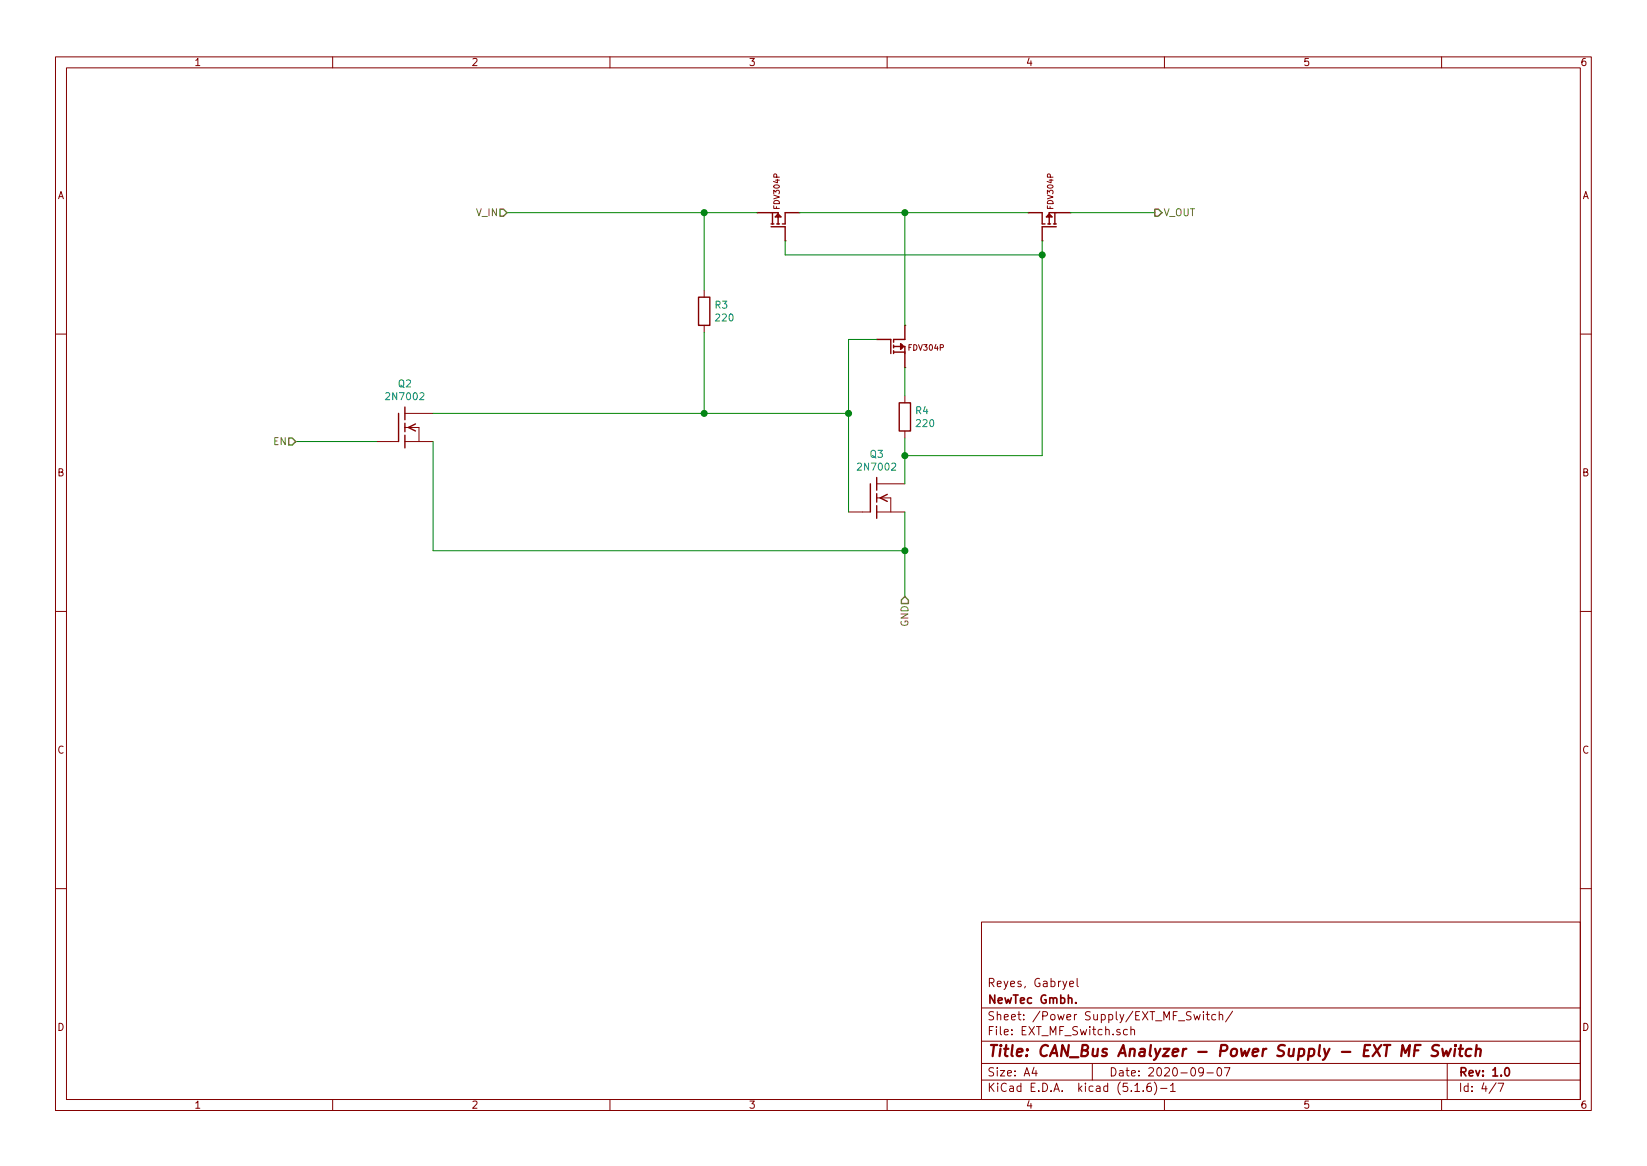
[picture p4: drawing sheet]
<svg xmlns="http://www.w3.org/2000/svg" width="297mm" height="210mm" viewBox="0 0 297 210" stroke-linecap="round" stroke-linejoin="round" font-family="sans-serif">
<g fill="none" stroke="#840000" stroke-width=".18">
<path d="M10 10.3h277v189.9h-277zM12 12.2h273v186.1h-273zM60 10.3v1.9M110 10.3v1.9M160 10.3v1.9M210 10.3v1.9M260 10.3v1.9M136.5 38.3h.1M144.1 38.3h.1M185.4 38.3h.1M193 38.3h.1M127 52.3v1.3"/>
<path d="M127 58.7v1.2M141.6 43.4h.1M163.2 58.7h.1M188 43.4h.1M10 60.2h2M67.9 79.6h3.9M73 79.6h5.1M73 77.1h2.6v2.5M73 74.5h5.1M158.1 61.2h.1M163.2 66.3h.1M163.2 71.4v1.2"/>
<path d="M163.2 77.7v1.3M285 60.2h2M153 92.3h3.9M158.1 92.3h5.1M158.1 89.8h2.6v2.5M158.1 87.2h5.1M10 110.3h2M285 110.3h2M10 160.2h2M177 166.3h108v32h-108zM192.9 177.4l.7-.1-.1-.3-.4-.1-.2 .2 .1 .7h.5M194.3 176.4v1.3l.2 .2"/>
<path d="M285 160.2h2M60 198.3v1.9M110 198.3v1.9M160 198.3v1.9M177 194.8h108M177 191.8h108M177 187.8h108M177 181.8h108M186.5 192.5l-.4 1h1M186.8 193v1M197 191.8v3M203.3 185.7l-.4-.1-.3 .3 .1 .6 .2 .1 .4-.1"/>
<path d="M204 185.7a.37 .37 0 0 1 .6 .1v.8M204 185.1v1.5M204.7 196.8h.8M206.2 196.7v.1M207.5 195.3a.59 .59 0 0 0-.7 .7v.5l.2 .2 .4 .1 .2-.1 .1-.5-.2-.2-.4-.1-.3 .3M208.2 195.1a1.71 1.71 0 0 1 0 2.3M209.3 196.3h1.2M210 198.3v1.9M211.1 195.8l.4-.5v1.5M211.1 196.8h.9M215.3 182.9l.3 1 .3-.7 .3 .7 .3-1M217 193.2l-.2 .3-.5-.1-.1-.2v-.4l.1-.2 .5-.1 .2 .2a1.19 1.19 0 0 1-.2 1.2l-.5 .1"/>
<path d="M217 182.4v.2M217 182.9v1M217.5 182.9h.6M217.7 193.5h1.1M217.8 182.4v1.3l.3 .2M219.3 183l-.5-.1-.3 .3 .1 .6 .2 .1 .5-.1M219.6 192.7l.4-.2a.94 .94 0 0 1 0 1.5 .82 .82 0 0 1-.4-1.3zM219.9 183.1l.2-.2 .3 .1 .1 .9M219.9 182.4v1.5M220.8 192.5h1l-.6 1.5M222.3 182.3l-1.3 2M260 198.3v1.9"/>
<path d="M261 191.8v6.5M269.8 195.2l-1.2 2M270.2 195.3h1l-.6 1.5"/>
</g>
<path d="M194 180.8v.1M271.5 192.7l.2-.2a.81 .81 0 0 1 .6 .6 .81 .81 0 0 1-.3 .8l-.1 .1a.79 .79 0 0 1-.4-1.3z" fill="none" stroke="#840000" stroke-width=".3"/>
<path d="M255.1 189.4h.7M256.2 188.4h-1l-.2 2M259.5 188.5l-.2-.1-.7 .1a.46 .46 0 0 0-.3 .5 .46 .46 0 0 0 .4 .4l.3 .1a.48 .48 0 0 1 .4 .5 .48 .48 0 0 1-.5 .4l-.7-.1M260.1 189.1l.2 1.3 .6-.9 .2 .9 .6-1.3M262.4 189.1l-.1 1.3M262.5 188.4v.2M263.1 189.1h.8M263.5 188.4l-.3 1.8 .1 .1 .4 .1M265.4 189.2a.68 .68 0 0 0-1 .3l-.1 .6 .2 .2 .1 .1 .6-.1M266.2 189.3a.52 .52 0 0 1 .9 .1l-.2 1M266.3 188.4l-.2 2" fill="none" stroke="#840000" stroke-width=".41"/>
<g fill="none" stroke="#840000" stroke-width=".25">
<path d="M136.5 38.3h3.8v2.1M139.3 38.3v2.1M140.1 38.9l.2 .2 .3-.2M140.3 38.6l.5 .5h-1zM144.1 38.3h-2.5v2.1h-.5M185.4 38.3h2.6v2.1h.5M189 38.9l.2 .2 .3-.2M189.2 38.6l.5 .5h-1zM190.2 38.3v2.1M193 38.3h-3.8v2.1M126 53.6h2v5.1h-2zM139.1 40.9h2.5v2.5"/>
<path d="M139.1 40.4h.5M140.1 40.4h.5M163.2 58.7v2.5h-2v.5M189 40.4h.5M190 40.4h.5M190.5 40.9h-2.5v2.5M71.9 74.5v5.1M73 73.4v2.3M73 76.3v1.5M73 78.5v2.3M74.9 76.4l-1.2 .7 1.2 .6M158.1 61.2h2.6v2.5"/>
<path d="M161.2 62.2v.5M161.2 63.2v.5M161.2 62.5h2v3.8M161.2 63.5h2M162.2 72.6h2v5.1h-2zM162.4 62l.5 .5-.5 .5zM162.7 62.2l-.3 .3 .3 .2M157 87.2v5.1M158.1 86.1v2.3M158.1 89v1.5M158.1 91.2v2.3M160 89.1l-1.3 .7 1.3 .6"/>
</g>
<g fill="none" stroke="#008400" stroke-width=".18">
<path d="M91.4 38.3h45.1M127 38.3v14M144.1 38.3h41.3M163.2 38.3v20.4M193 38.3h15.3M127 59.9v14.6M141.6 43.4v2.6h46.4M188 43.4v38.8h-24.8M53.3 79.6h14.6M78.1 74.5h74.9M78.1 79.6v19.7h85.1M158.1 61.2h-5.1v31.1"/>
<path d="M163.2 66.3v5.1M163.2 79v8.2M163.2 92.3v15.3"/>
</g>
<path d="M90.2 37.7h.6l.6 .6-.6 .7h-.6zM208.3 37.7h.6l.6 .6-.6 .7h-.6zM52.1 79h.6l.6 .6-.6 .7h-.6zM163.2 107.6l.6 .6v.6h-1.2v-.6z" fill="none" stroke="#848400" stroke-width=".25"/>
<g fill="#008400" stroke="#008400" stroke-width=".25">
<circle cx="188" cy="46" r=".51"/>
<circle cx="127" cy="38.3" r=".51"/>
<circle cx="163.2" cy="82.2" r=".51"/>
<circle cx="163.2" cy="38.3" r=".51"/>
<circle cx="153" cy="74.5" r=".51"/>
<circle cx="163.2" cy="99.3" r=".51"/>
<circle cx="127" cy="74.5" r=".51"/>
</g>
<text font-size="2.8" fill="#840000" x="178" y="190.5">Title: CAN_Bus Analyzer - Power Supply - EXT MF Switch</text>
<g font-size="2.1" fill="#840000">
<text x="178" y="178">Reyes, Gabryel</text>
<text x="178" y="184">Sheet: /Power Supply/EXT_MF_Switch/</text>
<text x="178" y="181">NewTec Gmbh.</text>
<text x="178" y="186.7">File: EXT_MF_Switch.sch</text>
<text x="178" y="196.9">KiCad E.D.A. kicad (5.1.6)-1</text>
<text x="178" y="194.1">Size: A4</text>
<text x="200" y="194.1">Date: 2020-09-07</text>
<text x="263" y="194.1">Rev: 1.0</text>
<text x="263" y="196.9">Id: 4/7</text>
</g>
<g font-size="1.8" fill="#840000">
<text x="35" y="11.9">1</text>
<text x="85" y="11.9">2</text>
<text x="135" y="11.9">3</text>
<text x="185" y="11.9">4</text>
<text x="235" y="11.9">5</text>
<text x="285" y="11.9">6</text>
<text x="10.4" y="35.9">A</text>
<text x="285.4" y="35.9">A</text>
<text x="10.4" y="85.9">B</text>
<text x="285.4" y="85.9">B</text>
<text x="10.4" y="135.9">C</text>
<text x="285.4" y="135.9">C</text>
<text x="10.4" y="185.9">D</text>
<text x="285.4" y="185.9">D</text>
<text x="35" y="199.9">1</text>
<text x="85" y="199.9">2</text>
<text x="135" y="199.9">3</text>
<text x="185" y="199.9">4</text>
<text x="235" y="199.9">5</text>
<text x="285" y="199.9">6</text>
</g>
<g font-size="1.8" fill="#848400">
<text x="86" y="39">V_IN</text>
<text x="209.8" y="39">V_OUT</text>
<text x="49.4" y="80.3">EN</text>
<text x="163.8" y="113" transform="rotate(-90 163.8 113)">GND</text>
</g>
<g font-size="1.8" fill="#008484">
<text x="129" y="55.6">R3</text>
<text x="129.2" y="58">220</text>
<text x="71.9" y="69.8">Q2</text>
<text x="69.9" y="72.2">2N7002</text>
<text x="165.2" y="74.7">R4</text>
<text x="165.4" y="77">220</text>
<text x="156.9" y="82.5">Q3</text>
<text x="155" y="84.9">2N7002</text>
</g>
<g font-size="1.4" fill="#840000">
<text x="140.6" y="37.6" transform="rotate(-90 140.6 37.6)">FDV304P</text>
<text x="190" y="37.6" transform="rotate(-90 190 37.6)">FDV304P</text>
<text x="164" y="63.2">FDV304P</text>
</g>
</svg>
